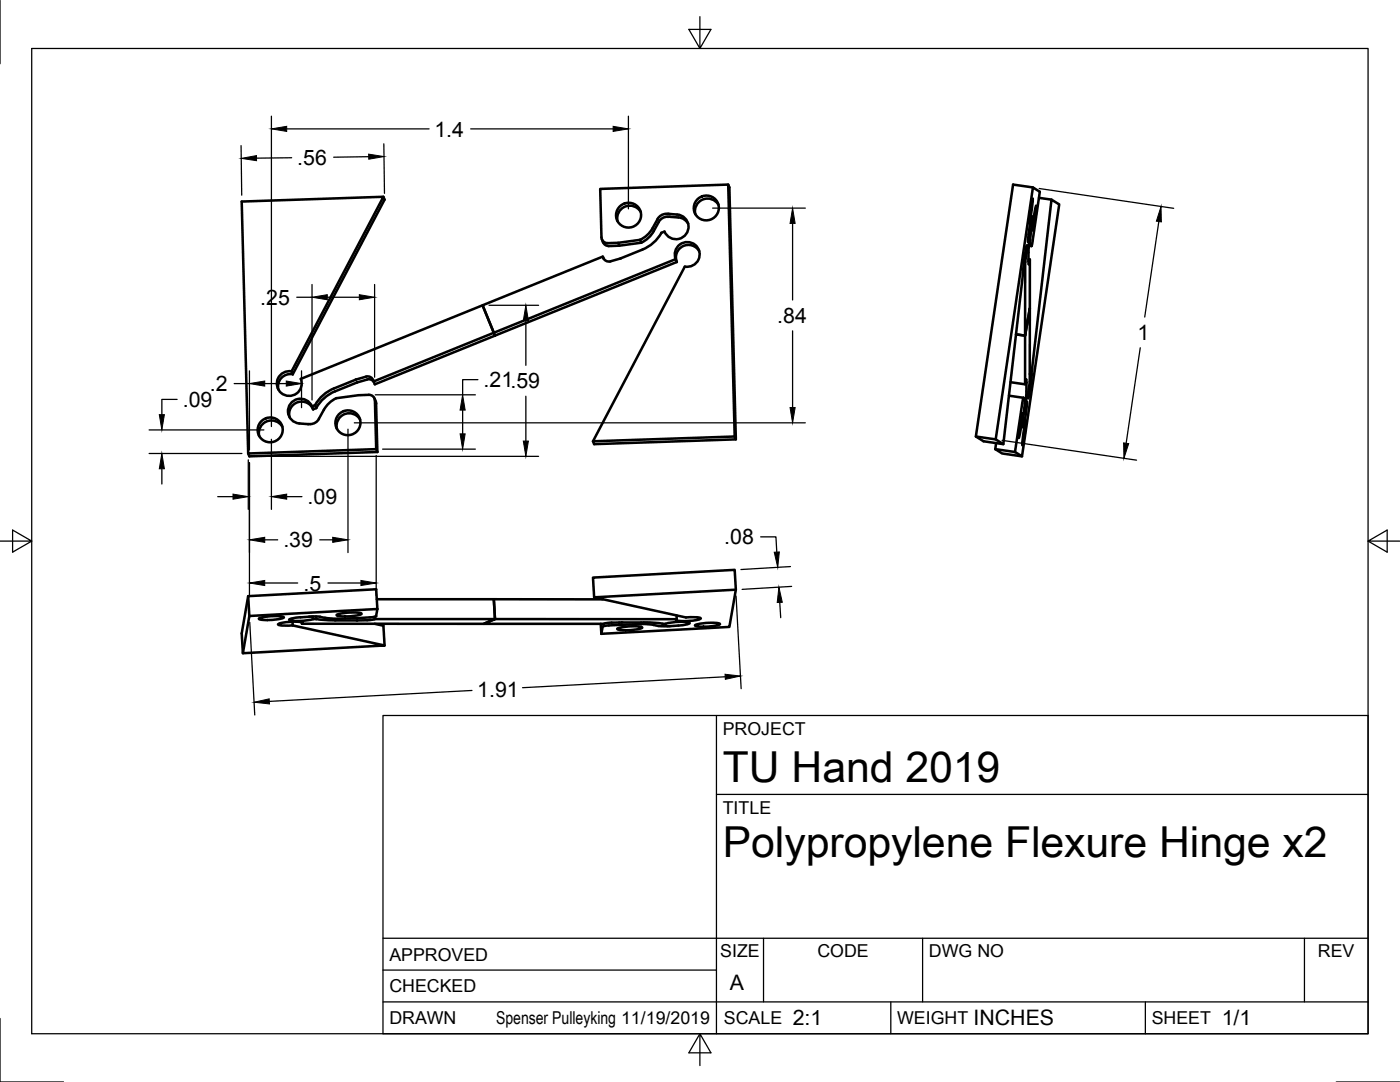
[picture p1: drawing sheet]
<svg xmlns="http://www.w3.org/2000/svg" width="279mm" height="216mm" viewBox="0 0 279 216" stroke-linecap="round" stroke-linejoin="round" font-family="sans-serif">
<!-- layer: Visible -->
<g fill="none" stroke="#000" stroke-width=".51">
<path d="M76.5 39.3l.3 .5-18.4 34.9M145.3 36.8l.3 .6 1.3 50.3-28.3 .9-.3-.5M206.1 39.6l-.3 2.7-.4 2.3 .2-2.7zM206.1 37.4l-3.9-.6-7.4 50.3 1.5 1 3.9 .5M207.3 39.5l2.5 .3M120.1 47.8a1.53 1.53 0 0 0 1.4 1.3l2.1-.1 4.4-.6M120.3 51.2l.2 .5M121.3 48.5a1.2 1.2 0 0 1-1.3-1.1l-.2-9.7 25.5-.9 1.3 50.3M123.4 48.5l.2 .5M127.9 42.3a2.51 2.51 0 0 0-3.1-1.1 2.51 2.51 0 0 0-1.5 3M128 48.4l-.3-.5-4.3 .6h-2.1M130.2 45.5l-1 1.4-1.4 1"/>
<path d="M132 46.5l-1.3 1.7-1.8 1.3-5 2.1-2.1 .6a1.26 1.26 0 0 1-1.5-1l-24 9.7 2.3 5.5 36.2-14.7 .3 .6M132.9 42.7l2.2 .1M132.9 42.7a2.02 2.02 0 0 0-1.7 1l-1 1.8M134.8 51.7a2.48 2.48 0 0 1 1.8-3.4 2.48 2.48 0 0 1 3 2.4 2.48 2.48 0 0 1-2.9 2.5M135.1 52.3l-36.3 14.7M135.1 42.8a2.48 2.48 0 0 1 1.8 3.9 2.48 2.48 0 0 1-4.3-.5l-.6 .3M135.4 43.4l-1.7-.2a2.19 2.19 0 0 0-2.2 1.1 8.5 8.5 0 0 1-2.5 3.5l-1 .6M135.4 43.4a2.47 2.47 0 0 1 1.9 1.2M136.7 53.2l-18.4 34.9 28.3-1M139.6 50.1a2.49 2.49 0 0 0-3.3-1 2.49 2.49 0 0 0-1.2 3.2M143.4 40.9a2.51 2.51 0 0 0-3.1-1.1 2.51 2.51 0 0 0-1.5 2.9M204.2 53.8h.1"/>
<path d="M204.3 52.2l.3 .1M204.6 52.3l.4-3.4-.6 3-.1 1.9M205.3 51.7l.2 .1M205.3 46.8h.2M205.3 49h.4M205.3 49l.6 .1M205.4 48.4h.2l.2 .7M205.5 51.9v-.1v9.7l-.9 5.5v-14.7M205.5 51.9l-.2 .8M205.5 46.8l-.2 3.6v2.3M205.9 49.1l1.6-10.8-1.4-.9-7.4 50.3 1.5 .9 4.1-34.8M205.9 43.4l-.6 3-.1 1.9 .3-1.5"/>
<path d="M206 43.3h.1M206 43.3l-.1 .1M206 43.2h.1M206 43.2l-.4 5.2M206.8 41l-.3 2.7-.4 2.3 .2-2.7zM58.2 74.1l18.3-34.8-28.3 .9 1.3 50.3 25.6-.9-.3-9.7a1.16 1.16 0 0 0-1.2-1.1l-2.1 .1-4.4 .6M58.2 74.1l.2 .6M58.2 74.1a2.48 2.48 0 0 0-2.9 2.4 2.48 2.48 0 0 0 2.9 2.5 2.48 2.48 0 0 0 1.8-3.4l36.3-14.7 2.3 5.5-24 9.7a1.22 1.22 0 0 0-1.6-1l-1.9 .6M58.4 74.7a2.49 2.49 0 0 0-2.8 3M66.7 77.5l-1.3 .7-1.2 .9-1.3 1.7M67.1 79.4l-1.4 1a9.7 9.7 0 0 0-2.1 3.2M71 75.8l-4.3 1.7"/>
<path d="M71.1 75.7l-.1 .1M74.6 76.2a1.2 1.2 0 0 0-1.3-.5l-2.1 .6-5 2.1-1.8 1.3-1.3 1.7M74.7 79.5l.3 .6M98.6 66.4l.2 .6M98.8 67l-24 9.7-.2-.6M201.4 79l2.8 .4M201.7 76.3l2.9 .4M202.8 66.7l1.8 .3M204.2 79.4a3.4 3.4 0 0 1 .2 2.4l-.3 3.4M204.3 79.4l-1.7 10.8M205.5 74.6l.3 .1 4-34.9 1.6 1-7.4 50.3-1.4-.9M205.5 76.2v-14.7l-.9 5.5v9.7l.2-1 .1 .6-.3 5.1"/>
<path d="M205.8 74.7l-.1 1.9-.5 3 .3-3.4M56.3 85.1a2.51 2.51 0 0 0-3.1-1 2.51 2.51 0 0 0-1.5 2.9M59.7 84.5l2.2 .1M62.3 81.1l.2 .6 .6-.3M62.3 81.1a2.48 2.48 0 0 0-4.3-.5 2.48 2.48 0 0 0 1.7 3.9M62.5 81.7a2.49 2.49 0 0 0-3.1-1.4 2.49 2.49 0 0 0-1.6 2.9M62.9 80.8l-.6 .3M62.9 80.8l.2 .6M63.7 83.6a2.02 2.02 0 0 1-1.7 1M71.9 83.7a2.51 2.51 0 0 0-3.2-1.1 2.51 2.51 0 0 0-1.5 3M75 80.1l.1 .4M75.1 80.5l.2 9.7"/>
<path d="M75.1 89.6l.2 .6M75.3 90.2l-25.5 .9-.3-.6M146.6 87.1l.3 .6M194.8 87.1l3.9 .6M198.6 89.6l4 .6M198.8 88.4l-.2 1.2 1.4 .9 4 .6M204 82.4l-.2 2.7-.5 2.3 .3-2.6zM204.1 85.2h.1M204.4 81.4h.2v.3h-.2M204.6 81.7l.3-1.6v1.3a11.4 11.4 0 0 1-.8 3.8M204.8 83.9l-.3 2.6-.5 2.4 .3-2.7zM49.5 119l.3 3.9"/>
<path d="M75.2 119.6h45.1M98.6 119.6l.2 3.9M146.9 117.7l-.3-4-28.3 1.6 .3 3.9M51.7 123.5a8.6 8.6 0 0 1 5-.3 8.6 8.6 0 0 1-5 .3zM58.4 124.1v.7M60.3 124.5l.1-.2a8 8 0 0 0-4 0l-.9 .3 1.1 .2h1.8M61.6 123.1l-2.9 .2-1 .3a7.2 7.2 0 0 0 4.1 .1l.7-.2M62.5 123v.5h.6M63.1 123v.5M63.1 123.5l3.8 .3h6.4M67.2 122.7a8.6 8.6 0 0 1 5-.2 8.6 8.6 0 0 1-5 .2zM73.3 123.8l1.5-.3h24l-2.3 1h-36.2l-.1-.3"/>
<path d="M74.8 124.5l1.7 .4 .3 3.9M74.8 123.1v.4M75.1 122.9l-.8 .3-2.6 .1-4.3 .2-2.2-.2a9.5 9.5 0 0 0-3.6-.2M75.3 121.5l-25.5 1.4-1.3 7.4 28.3-1.5-18.4-4M75.3 121.5l-.2-3.9-25.6 1.4-1.3 7.4 .3 3.9M75.3 121.5l-.2 1.5M119.9 124.5l.1 2M122.1 124.2l-1.5 .2M123.2 125.5a8.6 8.6 0 0 1 5-.3 8.6 8.6 0 0 1-5 .3zM123.6 124.2v.5M128 124.2v.3l-6.5 .3-1.1 .2-.4 1.5M128 124.5l2.5 .2"/>
<path d="M128.4 124.2h-6.4M128.5 124.2l3.7 .3M130.5 124.7l1 .2M131.5 124.9l1.7 .1M132.2 124.5h.7a10.9 10.9 0 0 1 4.7-.3l-.1 .3-.8 .2-3.5 .3M135 122.8l.1 .7M135.1 123.5h-36.3l-2.3 1 24.1-.1M136.9 123.2l-18.3-4 28.3-1.5-1.3 7.4-25.6 1.4M136.9 123.2h1.9l1.1 .2a6.9 6.9 0 0 1-3.5 .5l-1.4-.1-.1-.1 .2-.2M138.7 124.8a8.6 8.6 0 0 1 5-.3 8.6 8.6 0 0 1-5 .3z"/>
<circle cx="125.4" cy="43" r="2.49"/>
<circle cx="141" cy="41.5" r="2.49"/>
<circle cx="53.9" cy="85.8" r="2.49"/>
<circle cx="69.4" cy="84.4" r="2.49"/>
</g>
<!-- layer: Border -->
<path d="M0 0v12.7M6.3 9.7h266.7v196.6h-266.7zM139.7 3.3v6.4l2.2-3.8h-4.4l2.2 3.8M0 108h6.3l-3.8-2.2v4.4l3.8-2.2M273 108l3.8 2.2v-4.4l-3.8 2.2h6.4M0 203.2v12.7h12.7M139.7 206.3l-2.2 3.8h4.4l-2.2-3.8v6.3M266.7 215.9h12.7" fill="none" stroke="#000" stroke-width=".25"/>
<!-- layer: Titleblock -->
<path d="M76.4 142.8h196.6v63.5h-196.6zM143 158.5h130M143 142.8v63.5M76.4 199.9h196.6M76.4 193.6h66.6M76.4 187.2h196.6M152.4 187.2v12.7M177.8 199.9v6.4M184.1 187.2v12.7M228.6 199.9v6.4M260.3 187.2v12.7" fill="none" stroke="#000" stroke-width=".25"/>
<!-- layer: Dimensions -->
<g fill="none" stroke="#000" stroke-width=".25">
<path d="M48.1 29.1l.1 9.8M54.2 23.2v61.9M57.2 25.7h28.4M58.2 31.5l-7 .1M73.6 31.3l-7 .1M76.6 28.7l.1 9.9M93.9 25.7h28.5M125.4 23.2v18.5M207.4 37.6l26.8 4M59.2 59.3h3.1M62.3 56.8v23M65.3 59.3h6.4"/>
<path d="M74.8 56.8v18.5M142.2 41.5h18.5M158.2 44.6v15.3M231.3 44.2l-2.8 19.1M35.3 79.7h-3v3M46.7 76.5h3.1M49.8 74v15.8M52.8 76.5h4.3M60.2 74v7.3M74.9 78.8h20M95.4 75.8h-3.1v3M97.6 60.9h9.9"/>
<path d="M104.9 64v8.9M104.9 79.1v8.9M158.2 66v15.3M227.6 69.4l-2.9 19M29.8 90.5h18.5M29.8 85.8h22.9M32.3 93.5v3.1M43.5 99.1h3M49.6 91.8v9.8M49.8 92.3v26.6M51.1 91.1h56.4M54.2 87.7v13.9"/>
<path d="M57.2 99.1h3.1M69.4 85.6v24.7M70.7 84.4h90M75.1 90.9v28M76.3 89.6h18.6M92.3 81.8v4.8M200 87.9l26.8 3.9M52.8 107.7h2.6M52.8 116.3h6.6M63.8 107.7h2.6M65.4 116.3h6.6M146.9 118.9l1 18.5"/>
<path d="M151.8 107.1h3.1l.1 3.1M157.8 113.1l-9.9 .5M158 117l-9.9 .6M49.8 124.2l1 18.5M94.2 137.8l-40.4 2.2M144.7 135l-40.4 2.2M155.6 120.2l.2 3.1"/>
</g>
<g fill="#000" stroke="#000" stroke-width=".2">
<path d="M48.2 31.6l3-.5v1zM54.2 25.7l3-.5v1zM73.6 30.8l3 .4-3 .6zM122.4 25.2l3 .5-3 .5zM62.3 59.3l3-.5v1zM71.7 58.8l3.1 .5-3.1 .5zM158.2 41.5l.5 3.1h-1zM231.7 41.2l.1 3.1-1-.2zM49.8 76.5l3-.5v1zM57.1 76l3.1 .5-3.1 .5zM104.9 60.9l.6 3.1h-1.1zM32.3 90.5l.5 3h-1z"/>
<path d="M31.8 82.7h1l-.5 3.1zM46.5 98.6l3.1 .5-3.1 .5zM54.2 99.1l3-.5v1zM91.8 86.6h1l-.5 3zM92.3 78.8l.5 3h-1zM104.4 88h1.1l-.6 3.1zM157.7 81.3h1l-.5 3.1zM224.2 88.4l1.1 .1-1 3zM49.8 107.7l3-.5v1zM49.8 116.3l3-.5v1zM66.4 107.2l3 .5-3 .5zM72 115.8l3.1 .5-3.1 .5z"/>
<path d="M154.5 110.2l1-.1-.3 3.1zM50.7 140.1l3-.7 .1 1.1zM144.7 134.5l3.1 .4-3 .7zM155.4 117.2l.7 3h-1z"/>
</g>
<g font-size="8.5">
<text x="144.3" y="156">TU Hand 2019</text>
<text x="144.3" y="171">Polypropylene Flexure Hinge x2</text>
</g>
<g font-size="4.3">
<text x="86.7" y="27.2">1.4</text>
<text x="59.3" y="32.9">.56</text>
<text x="51.9" y="60.8">.25</text>
<text x="155.1" y="64.5">.84</text>
<text x="227" y="67.8">1</text>
<text x="96.5" y="77.3">.21.59</text>
<text x="36.5" y="81.2">.09</text>
<text x="41.9" y="78.1">.2</text>
<text x="61.4" y="100.6">.09</text>
<text x="56.6" y="109.2">.39</text>
<text x="144.5" y="108.6">.08</text>
<text x="60.6" y="117.8">.5</text>
<text x="95.2" y="139">1.91</text>
<text x="145.7" y="197.5">A</text>
<text x="158.2" y="204.6">2:1</text>
<text x="194.3" y="204.6">INCHES</text>
<text x="243.8" y="204.6">1/1</text>
</g>
<g font-size="3.5">
<text x="144.3" y="146.6">PROJECT</text>
<text x="144.3" y="162.3">TITLE</text>
<text x="77.7" y="191.7">APPROVED</text>
<text x="143.7" y="191">SIZE</text>
<text x="163.1" y="191">CODE</text>
<text x="185.4" y="191">DWG NO</text>
<text x="263" y="191">REV</text>
<text x="77.7" y="198">CHECKED</text>
<text x="77.7" y="204.4">DRAWN</text>
<text x="99" y="204.4">Spenser Pulleyking 11/19/2019</text>
<text x="144.5" y="204.4">SCALE</text>
<text x="179" y="204.4">WEIGHT</text>
<text x="229.8" y="204.4">SHEET</text>
</g>
</svg>
